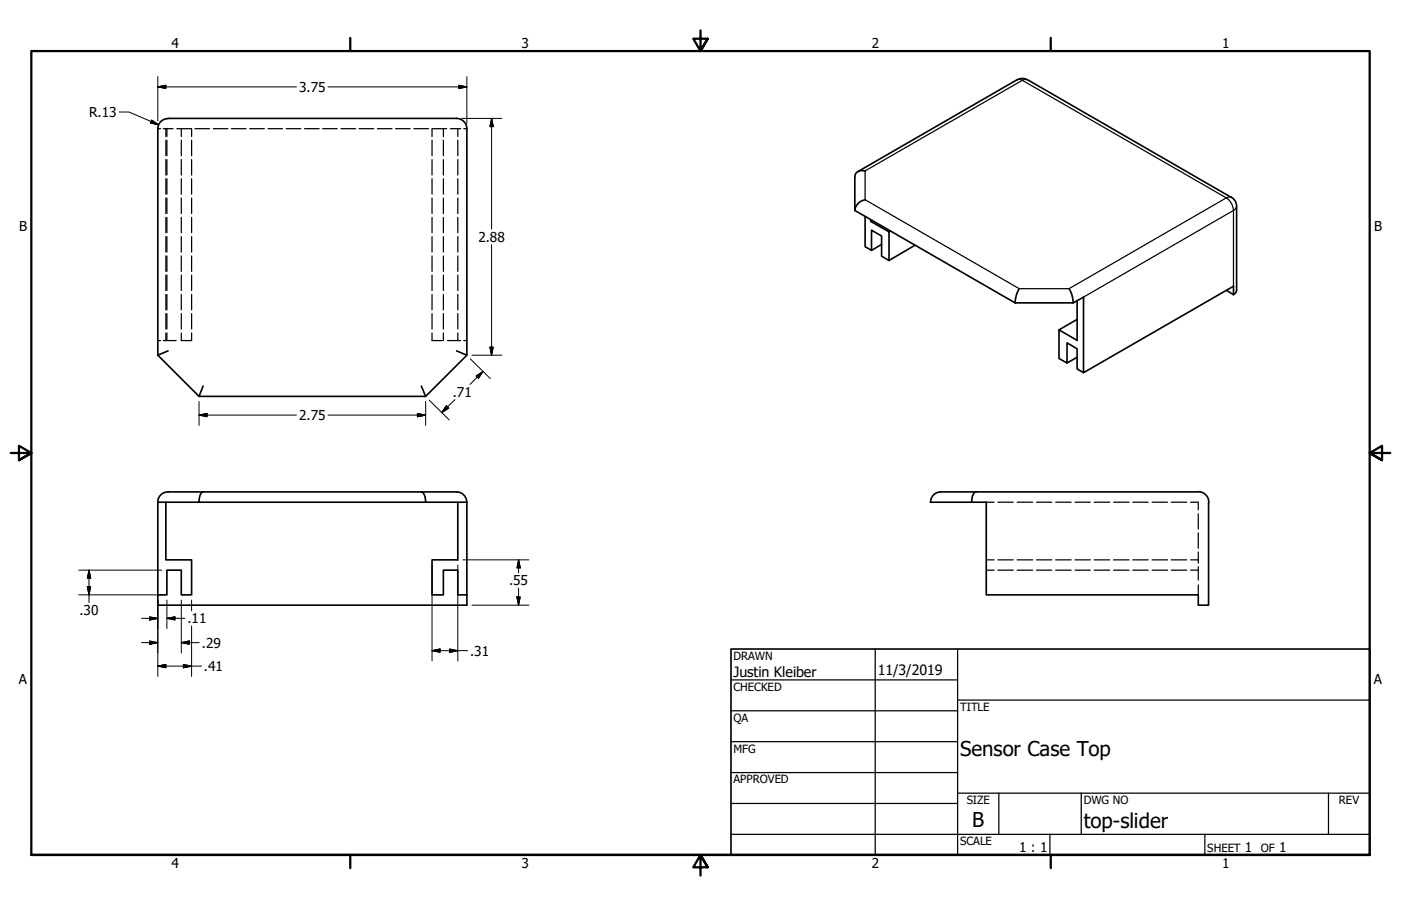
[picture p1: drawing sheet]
<svg xmlns="http://www.w3.org/2000/svg" width="432mm" height="279mm" viewBox="0 0 432 279" stroke-linecap="round" stroke-linejoin="round" font-family="sans-serif">
<!-- layer: Visible (ANSI) -->
<g fill="none" stroke="#000" stroke-width=".51">
<path d="M51.8 36.6a3.1 3.1 0 0 0-3.2 3.1v69.8l3.2-1.3M51.8 36.5h88.9a3.2 3.2 0 0 1 3.2 3.2v69.8l-3.2-1.3M313.5 24.6l1.6-.4 1.5 .4M313.5 24.6l-49.1 28.4M316.7 24.6l62.8 36.3M266.6 52.7a2.31 2.31 0 0 0-3.1 1.8v10.4M263.5 64.9l49.4 28.5M266.6 61.6a3.8 3.8 0 0 0-3.1 3.3M266.6 66.7v9.4l2 1.1v-6.2l3.1 1.8v6.2l2.3 1.3v-8.8l-5.6-3.2v-.5M268.8 68l-.4 .3M271.7 75.4l-3.1 1.8M274.4 71.2l-.4 .3"/>
<path d="M282 75.6l-8 4.7M379.5 60.8l1.2 1.2 .4 1.6M381.1 63.6v25.9l-.1 .5-.8 .9M312.9 93.4h17.9M314.1 89l-.7 1.6-.5 2.8M329.5 89l.8 1.6 .5 2.8M332 92.7v12.3l-5.6-3.3v8.9l2.5 1.4v-6.3l3.1 1.9v6.2l1.9 1.1M332 98.5l-5.6 3.2M378 89.5l2.2 1.4M380.2 90.9v-2.6l-46.3 26.6v-23.3l-3.1 1.8M48.6 109.5l12.7 12.7M62.6 119.1l-1.3 3.1h69.9"/>
<path d="M143.9 109.5l-12.7 12.7-1.3-3.1M332 110.2l-3.1 1.8M48.6 154.9a3.1 3.1 0 0 1 3.2-3.2h88.9a3.1 3.1 0 0 1 3.2 3.2M48.6 154.9v28.6h2.8v-7.7h4.5v7.7h3.2v-10.8h-8v-17.8M48.6 154.9h95.3M62.6 151.7a2.03 2.03 0 0 0-1.2 2.2l-.1 1M129.9 151.7a2.16 2.16 0 0 1 1.2 2.2l.1 1M141.1 154.9v17.8h-7.9v10.8h3.5v-7.7h4.4v7.7h2.8M143.9 154.9v31.7h-95.3v-3.1M300.8 151.7a2.16 2.16 0 0 0-1.3 2.2v1M369.3 151.7h-79.4a3.1 3.1 0 0 0-3.1 3.2h17.2v28.6h65.3v3.1h3.2v-31.7M369.3 151.6a3.2 3.2 0 0 1 3.3 3.2"/>
</g>
<!-- layer: Hidden (ANSI) -->
<g fill="none" stroke="#000" stroke-width=".38">
<path d="M48.6 39.7h.9M50.3 39.7h3M51.1 39.7v2.4M51.4 39.7v2.4M54.5 39.7h4.5l.1 2.4M55.9 39.7v2.4M60.1 39.7h4.5M65.7 39.7h4.5M71.3 39.7h4.5M77 39.7h4.5M82.6 39.7h4.5M88.2 39.7h4.5"/>
<path d="M93.9 39.7h4.5M99.4 39.7h4.5M105.1 39.7h4.5M110.7 39.7h4.5M116.3 39.7h4.5M121.9 39.7h4.5M127.6 39.7h4.5M133.2 39.7v2.4M133.2 39.7h4.5M136.7 39.7v2.4M138.8 39.7h3.2M141.1 39.7v2.4"/>
<path d="M142.9 39.7h1M51.1 43.2v4.8M51.1 49.2v4.8M51.1 55.1v4.8M51.4 43.2v4.8M51.4 49.2v4.8M51.4 55.1v4.8M55.9 43.2v4.8M55.9 49.2v4.8M55.9 55.1v4.8M59.1 43.2v4.8M59.1 49.2v4.8"/>
<path d="M59.1 55.1v4.8M133.2 43.2v4.8M133.2 49.2v4.8M133.2 55.1v4.8M136.7 43.2v4.8M136.7 49.2v4.8M136.7 55.1v4.8M141.1 43.2v4.8M141.1 49.2v4.8M141.1 55.1v4.8M51.1 61.1v4.7M51.1 67.1v4.7"/>
<path d="M51.1 73v4.7M51.1 78.9v4.8M51.4 61.1v4.7M51.4 67.1v4.7M51.4 73v4.7M51.4 78.9v4.8M55.9 61.1v4.7M55.9 67.1v4.7M55.9 73v4.7M55.9 78.9v4.8M59.1 61.1v4.7M59.1 67.1v4.7"/>
<path d="M59.1 73v4.7M59.1 78.9v4.8M133.2 61.1v4.7M133.2 67.1v4.7M133.2 73v4.7M133.2 78.9v4.8M136.7 61.1v4.7M136.7 67.1v4.7M136.7 73v4.7M136.7 78.9v4.8M141.1 61.1v4.7M141.1 67.1v4.7"/>
<path d="M141.1 73v4.7M141.1 78.9v4.8M51.1 84.8v4.8M51.1 90.8v4.8M51.1 96.7v4.8M51.4 84.8v4.8M51.4 90.8v4.8M51.4 96.7v4.8M55.9 84.8v4.8M55.9 90.8v4.8M55.9 96.7v4.8M59.1 84.8v4.8"/>
<path d="M59.1 90.8v4.8M59.1 96.7v4.8M133.2 84.8v4.8M133.2 90.8v4.8M133.2 96.7v4.8M136.7 84.8v4.8M136.7 90.8v4.8M136.7 96.7v4.8M141.1 84.8v4.8M141.1 90.8v4.8M141.1 96.7v4.8M48.6 105h.9"/>
<path d="M50.3 105h4M51.1 102.7v2.3M51.4 102.7v2.3M55.9 102.7v2.3h3.2v-2.3M133.2 102.7v2.3h3.1M136.7 102.7v2.3M137.9 105h4.1M141.1 102.7v2.3M142.9 105h1M304 154.9h2.4M307.5 154.9h4.8M313.5 154.9h4.8"/>
<path d="M319.5 154.9h4.7M325.4 154.9h4.7M331.3 154.9h4.7M337.2 154.9h4.8M343.2 154.9h4.8M349.1 154.9h4.8M355.1 154.9h4.8M361 154.9h4.8M367 154.9h2.3v2.3M369.3 158.4v4.7M304 172.7h2.4M304 175.8h2.4"/>
<path d="M307.5 172.7h4.8M307.5 175.8h4.8M313.5 172.7h4.8M313.5 175.8h4.8M319.5 172.7h4.7M319.5 175.8h4.7M325.4 172.7h4.7M325.4 175.8h4.7M331.3 172.7h4.7M331.3 175.8h4.7M337.2 172.7h4.8M337.2 175.8h4.8"/>
<path d="M343.2 172.7h4.8M343.2 175.8h4.8M349.1 172.7h4.8M349.1 175.8h4.8M355.1 172.7h4.8M355.1 175.8h4.8M361 172.7h4.8M361 175.8h4.8M367 172.7h2.3M367 175.8h2.3M369.3 174.8v4.1M369.3 164.3v4.8"/>
<path d="M369.3 170.2v3.5M369.3 180.4v3.1"/>
</g>
<!-- layer: Visible Narrow (ANSI) -->
<path d="M313.5 24.6l1-.1 .6 .3 .6-.3 1 .1M266.6 52.7l48.5-27.9 62.9 36.2-48.5 28h-15.4l-47.5-27.4zM379.5 60.9l-.4-.2-1.1 .3a4.8 4.8 0 0 1 2.2 3.9l.5-.4 .4-.9M380.2 88.3v-23.4l-46.3 26.7" fill="none" stroke="#000" stroke-width=".38"/>
<!-- layer: Border (ANSI) -->
<path d="M107.9 11.7v4M215.9 9.4v6.3l-2.2-3.8h4.4l-2.2 3.8 2.2-3.8M323.8 11.7v4M3.3 139.7h6.4l-3.9-2.2v4.4l3.9-2.2-3.9 2.2M428.5 139.7h-6.4l3.9-2.2v4.4l-3.9-2.2 3.9 2.2M9.7 263.7v-248h412.4v248h-412.4h412.4M107.9 263.7v4M218.1 267.5l-2.2-3.8 2.2 3.8h-4.4l2.2-3.8v6.3M323.8 263.7v4" fill="none" stroke="#000" stroke-width=".7"/>
<!-- layer: Title (ANSI) -->
<g fill="none" stroke="#000" stroke-width=".38">
<path d="M225.3 209.7h69.8M225.3 219.2h69.8M269.7 200.2v63.5M295.1 215.9h127M295.1 200.2v63.5M225.3 228.7h69.8M225.3 238.3h69.8M225.3 257.3h196.8M225.3 247.8h69.8M295.1 244.6h127M307.8 244.6v12.7M323.6 257.3v6.4"/>
<path d="M333.2 244.6v12.7M371.3 257.3v6.4M409.4 244.6v12.7"/>
</g>
<path d="M225.3 200.2h196.8v63.5h-196.8z" fill="none" stroke="#000" stroke-width=".51"/>
<!-- layer: Dimension (ANSI) -->
<g fill="none" stroke="#000" stroke-width=".31">
<path d="M36.8 34.5h3l9.1 4M46.7 37l2.2 1.5-2.5-.6zM48.6 26.8l2.5-.5v1zM48.6 23.6v13.7M48.6 26.8h42.8M101.1 26.8h42.8M141.4 26.3l2.5 .5-2.5 .5zM142.3 36.5h12.4M143.9 23.6v14.5M151.5 36.5l.5 2.6h-1zM151.5 36.5v34.2M151.5 75.4v34.1"/>
<path d="M145 110.7l6.1 6.1M145.5 109.5h9.2M146.7 116l2.1-1.4-1.4 2zM148.8 114.6l-4 4M151 107.1h1l-.5 2.4zM61.3 128l2.5-.5v1zM61.3 128h30.1M61.3 123.8v7.4M101.1 128h30.1M128.7 127.5l2.5 .5-2.5 .5zM131.2 123.8v7.4M132.3 123.4l6.1 6.1"/>
<path d="M137.6 125.1l.7 .8-2.2 1.4zM140.2 123.3l-4.1 4M24.3 175.8h25.5M27.4 175.8l.5 2.5h-1zM27.4 175.8v10M133.2 174.2v29.6M141.1 174.2v29.6M142.7 172.7h20.3M159.8 172.7l.5 2.4h-1zM159.8 172.7v4M24.3 183.5h25.5M26.9 180.9h1l-.5 2.6z"/>
<path d="M43.6 190.7h5M43.6 198.2h5M46.1 190.2l2.5 .5-2.5 .5zM46.1 197.7l2.5 .5-2.5 .5zM48.6 185v23.6M51.4 190.7l2.5-.5v1zM51.4 190.7h5.6M51.4 185v8.9M55.9 198.2l2.5-.5v1zM55.9 198.2h5.5M55.9 185v16.4M59.1 185v3.4"/>
<path d="M59.1 193v15.6M145.5 186.6h17.5M159.3 184.1h1l-.5 2.5zM159.8 181.4v5.2M48.6 205.4l2.5-.5v1zM48.6 205.4h13.5M56.5 204.9l2.6 .5-2.6 .5zM133.2 200.7l2.4-.5v1zM133.2 200.7h10.9M138.6 200.2l2.5 .5-2.5 .5z"/>
</g>
<g fill="#000" stroke="#000" stroke-width=".31">
<path d="M46.4 37.9l2.5 .6zM46.7 37l2.2 1.5-2.5-.6zM48.6 26.8l2.5-.5zM48.6 26.8l2.5-.5v1zM141.4 27.3l2.5-.5zM141.4 26.3l2.5 .5-2.5 .5zM151.5 36.5l.5 2.6zM151.5 36.5l.5 2.6h-1zM148.8 114.6l-1.4 2zM146.7 116l2.1-1.4-1.4 2zM151 107.1l.5 2.4zM151 107.1h1l-.5 2.4z"/>
<path d="M61.3 128l2.5-.5zM61.3 128l2.5-.5v1zM128.7 128.5l2.5-.5zM128.7 127.5l2.5 .5-2.5 .5zM137.6 125.1l-1.5 2.2zM137.6 125.1l.7 .8-2.2 1.4zM27.4 175.8l.5 2.5zM27.4 175.8l.5 2.5h-1zM159.8 172.7l.5 2.4zM159.8 172.7l.5 2.4h-1zM26.9 180.9l.5 2.6zM26.9 180.9h1l-.5 2.6z"/>
<path d="M46.1 191.2l2.5-.5zM46.1 190.2l2.5 .5-2.5 .5zM46.1 198.7l2.5-.5zM46.1 197.7l2.5 .5-2.5 .5zM51.4 190.7l2.5-.5zM51.4 190.7l2.5-.5v1zM55.9 198.2l2.5-.5zM55.9 198.2l2.5-.5v1zM159.3 184.1l.5 2.5zM159.3 184.1h1l-.5 2.5zM48.6 205.4l2.5-.5zM48.6 205.4l2.5-.5v1z"/>
<path d="M56.5 205.9l2.6-.5zM56.5 204.9l2.6 .5-2.6 .5zM133.2 200.7l2.4-.5zM133.2 200.7l2.4-.5v1zM138.6 201.2l2.5-.5zM138.6 200.2l2.5 .5-2.5 .5z"/>
</g>
<g font-size="6.3">
<text x="295.9" y="233">Sensor Case Top</text>
<text x="299.7" y="255.1">B</text>
<text x="334" y="255.3">top-slider</text>
</g>
<g font-size="4.4">
<text x="226.1" y="208.9">Justin Kleiber</text>
<text x="270.5" y="208.2">11/3/2019</text>
</g>
<g font-size="4.2">
<text x="52.8" y="14.7">4</text>
<text x="160.8" y="14.7">3</text>
<text x="268.7" y="14.7">2</text>
<text x="376.7" y="14.7">1</text>
<text x="92.2" y="28.3">3.75</text>
<text x="27.5" y="36.1">R.13</text>
<text x="5.9" y="71.4">B</text>
<text x="423.5" y="71.4">B</text>
<text x="147.4" y="74.5">2.88</text>
<text x="139.6" y="122.4">.71</text>
<text x="92.2" y="129.5">2.75</text>
<text x="156.9" y="180.5">.55</text>
<text x="24.5" y="189.7">.30</text>
<text x="57.8" y="192.2">.11</text>
<text x="62.2" y="199.7">.29</text>
<text x="144.9" y="202.2">.31</text>
<text x="62.9" y="206.9">.41</text>
<text x="5.8" y="211.1">A</text>
<text x="423.4" y="211.1">A</text>
<text x="314.1" y="262.9">1 : 1</text>
<text x="383.7" y="262.8">1</text>
<text x="394.2" y="262.8">1</text>
<text x="52.8" y="267.7">4</text>
<text x="160.8" y="267.7">3</text>
<text x="268.7" y="267.7">2</text>
<text x="376.7" y="267.7">1</text>
</g>
<g font-size="3.5">
<text x="226.1" y="203.5">DRAWN</text>
<text x="226.1" y="213">CHECKED</text>
<text x="295.9" y="219.2">TITLE</text>
<text x="226.1" y="222.6">QA</text>
<text x="226.1" y="232.1">MFG</text>
<text x="226.1" y="241.6">APPROVED</text>
<text x="297.9" y="248">SIZE</text>
<text x="334" y="248">DWG NO</text>
<text x="412.7" y="247.9">REV</text>
<text x="295.9" y="260.7">SCALE</text>
<text x="372.1" y="262.8">SHEET</text>
<text x="388.6" y="262.8">OF</text>
</g>
</svg>
